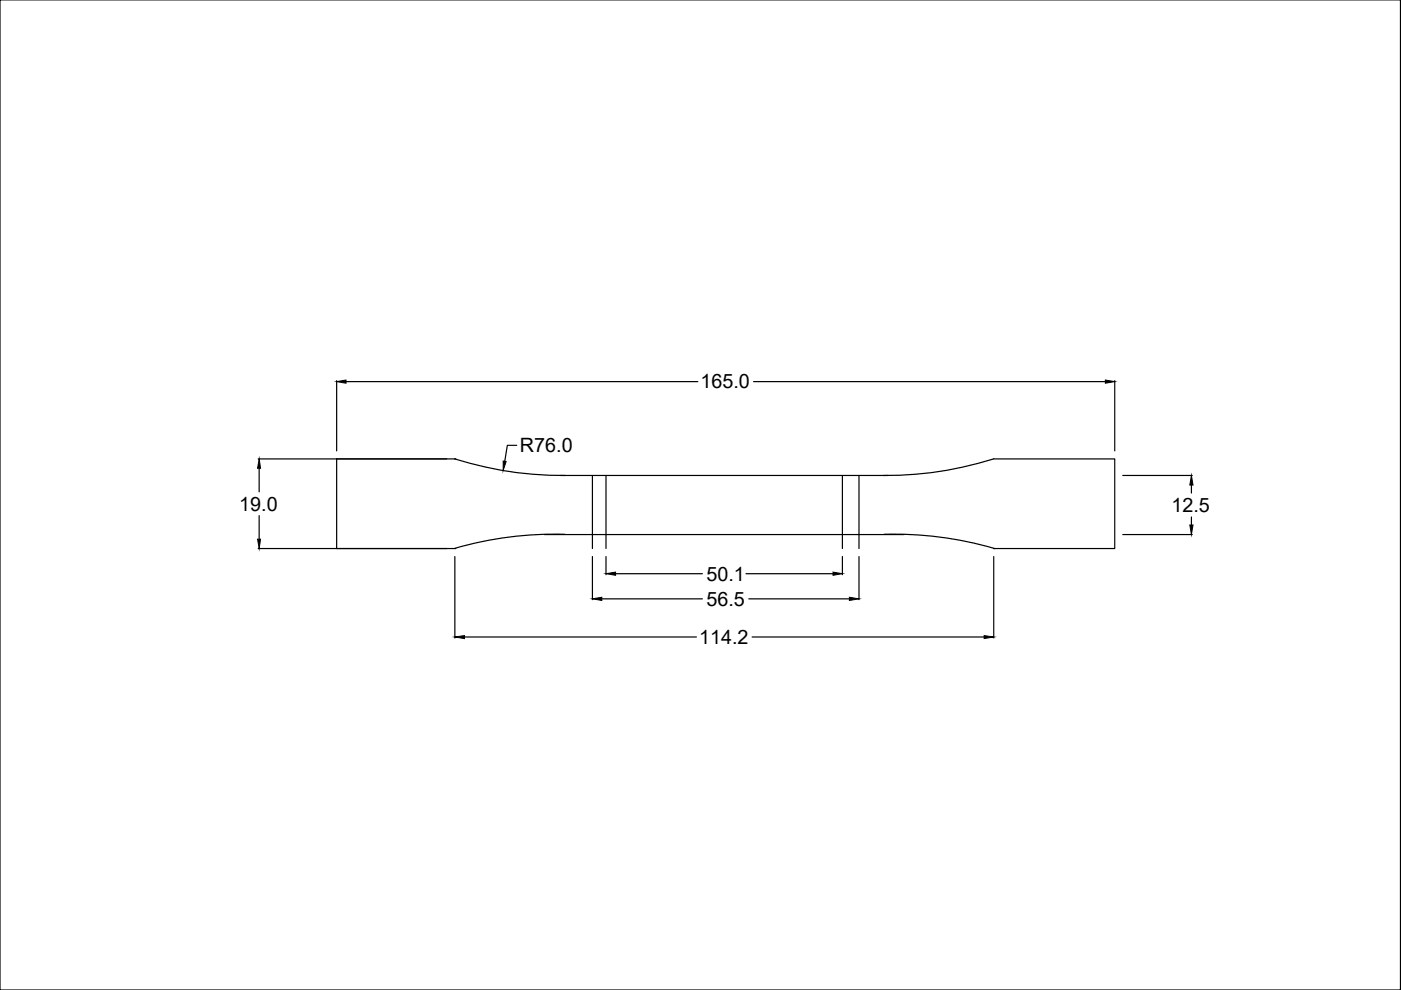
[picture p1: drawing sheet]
<svg xmlns="http://www.w3.org/2000/svg" width="297mm" height="210mm" viewBox="0 0 297 210" stroke-linecap="round" stroke-linejoin="round" font-family="sans-serif">
<!-- layer: 0 -->
<g fill="none" stroke="#000" stroke-width=".25">
<path d="M0 0h296.9v209.9h-296.9zM54.7 97.3h41.7M54.9 99.3v5M71.4 80.7v14.9M71.4 97.3v19M73.4 80.9h74.6M96.4 97.3a75.4 75.4 0 0 0 23.4 3.5M96.4 97.3h.1M109.6 94.4h-2l-.6 3.4M159.8 80.9h74.6M236.3 80.7v14.9M54.7 116.3h41.7"/>
<path d="M54.9 109.3v5M96.4 116.3h.1M96.4 118v17.3M115.4 113.3h76.3M118.8 100.8h69.5M119.7 113.3a76 76 0 0 0-23.2 3M125.6 100.8v15.5M125.6 118v9.1M128.5 100.8v15.5M128.5 118v3.8M178.6 100.8v15.5M178.6 118v3.8"/>
<path d="M182.1 100.8v15.5M182.1 118v9.1M187.3 100.8a74.9 74.9 0 0 0 23.4-3.5h25.6v19h-25.6M187.4 113.3a76 76 0 0 1 23.3 3M210.7 116.3h.1M210.7 118v17.3M238 113.3h14.8M238 100.8h14.8M252.6 102.8v1.7M252.6 109.6v1.7M98.5 135.1h49.2M127.6 127h21.3"/>
<path d="M130.5 121.6h18.4M158.2 121.6h18.4M158.7 127h21.4M159.5 135.1h49.2"/>
</g>
<g fill="#000" stroke="#000" stroke-width=".21">
<path d="M54.9 97.3l.3 2h-.6zM71.4 80.9l2-.3v.7zM106.7 97.8h.6l-.6 2zM234.4 80.6l1.9 .3-1.9 .4zM54.6 114.3h.6l-.3 2zM252.6 100.8l.3 2h-.6zM252.3 111.3h.6l-.3 2zM96.4 135.1l2.1-.3v.6zM125.6 127l2-.4v.7zM128.5 121.6l2-.3v.7zM176.6 121.3l2 .3-2 .4zM180.1 126.6l2 .4-2 .3z"/>
<path d="M208.7 134.8l2 .3-2 .3z"/>
</g>
<g font-size="4.2">
<text x="148.5" y="82.4">165.0</text>
<text x="110.2" y="95.9">R76.0</text>
<text x="50.7" y="108.3">19.0</text>
<text x="248.4" y="108.6">12.5</text>
<text x="149.8" y="123.1">50.1</text>
<text x="149.8" y="128.5">56.5</text>
<text x="148.2" y="136.6">114.2</text>
</g>
</svg>
